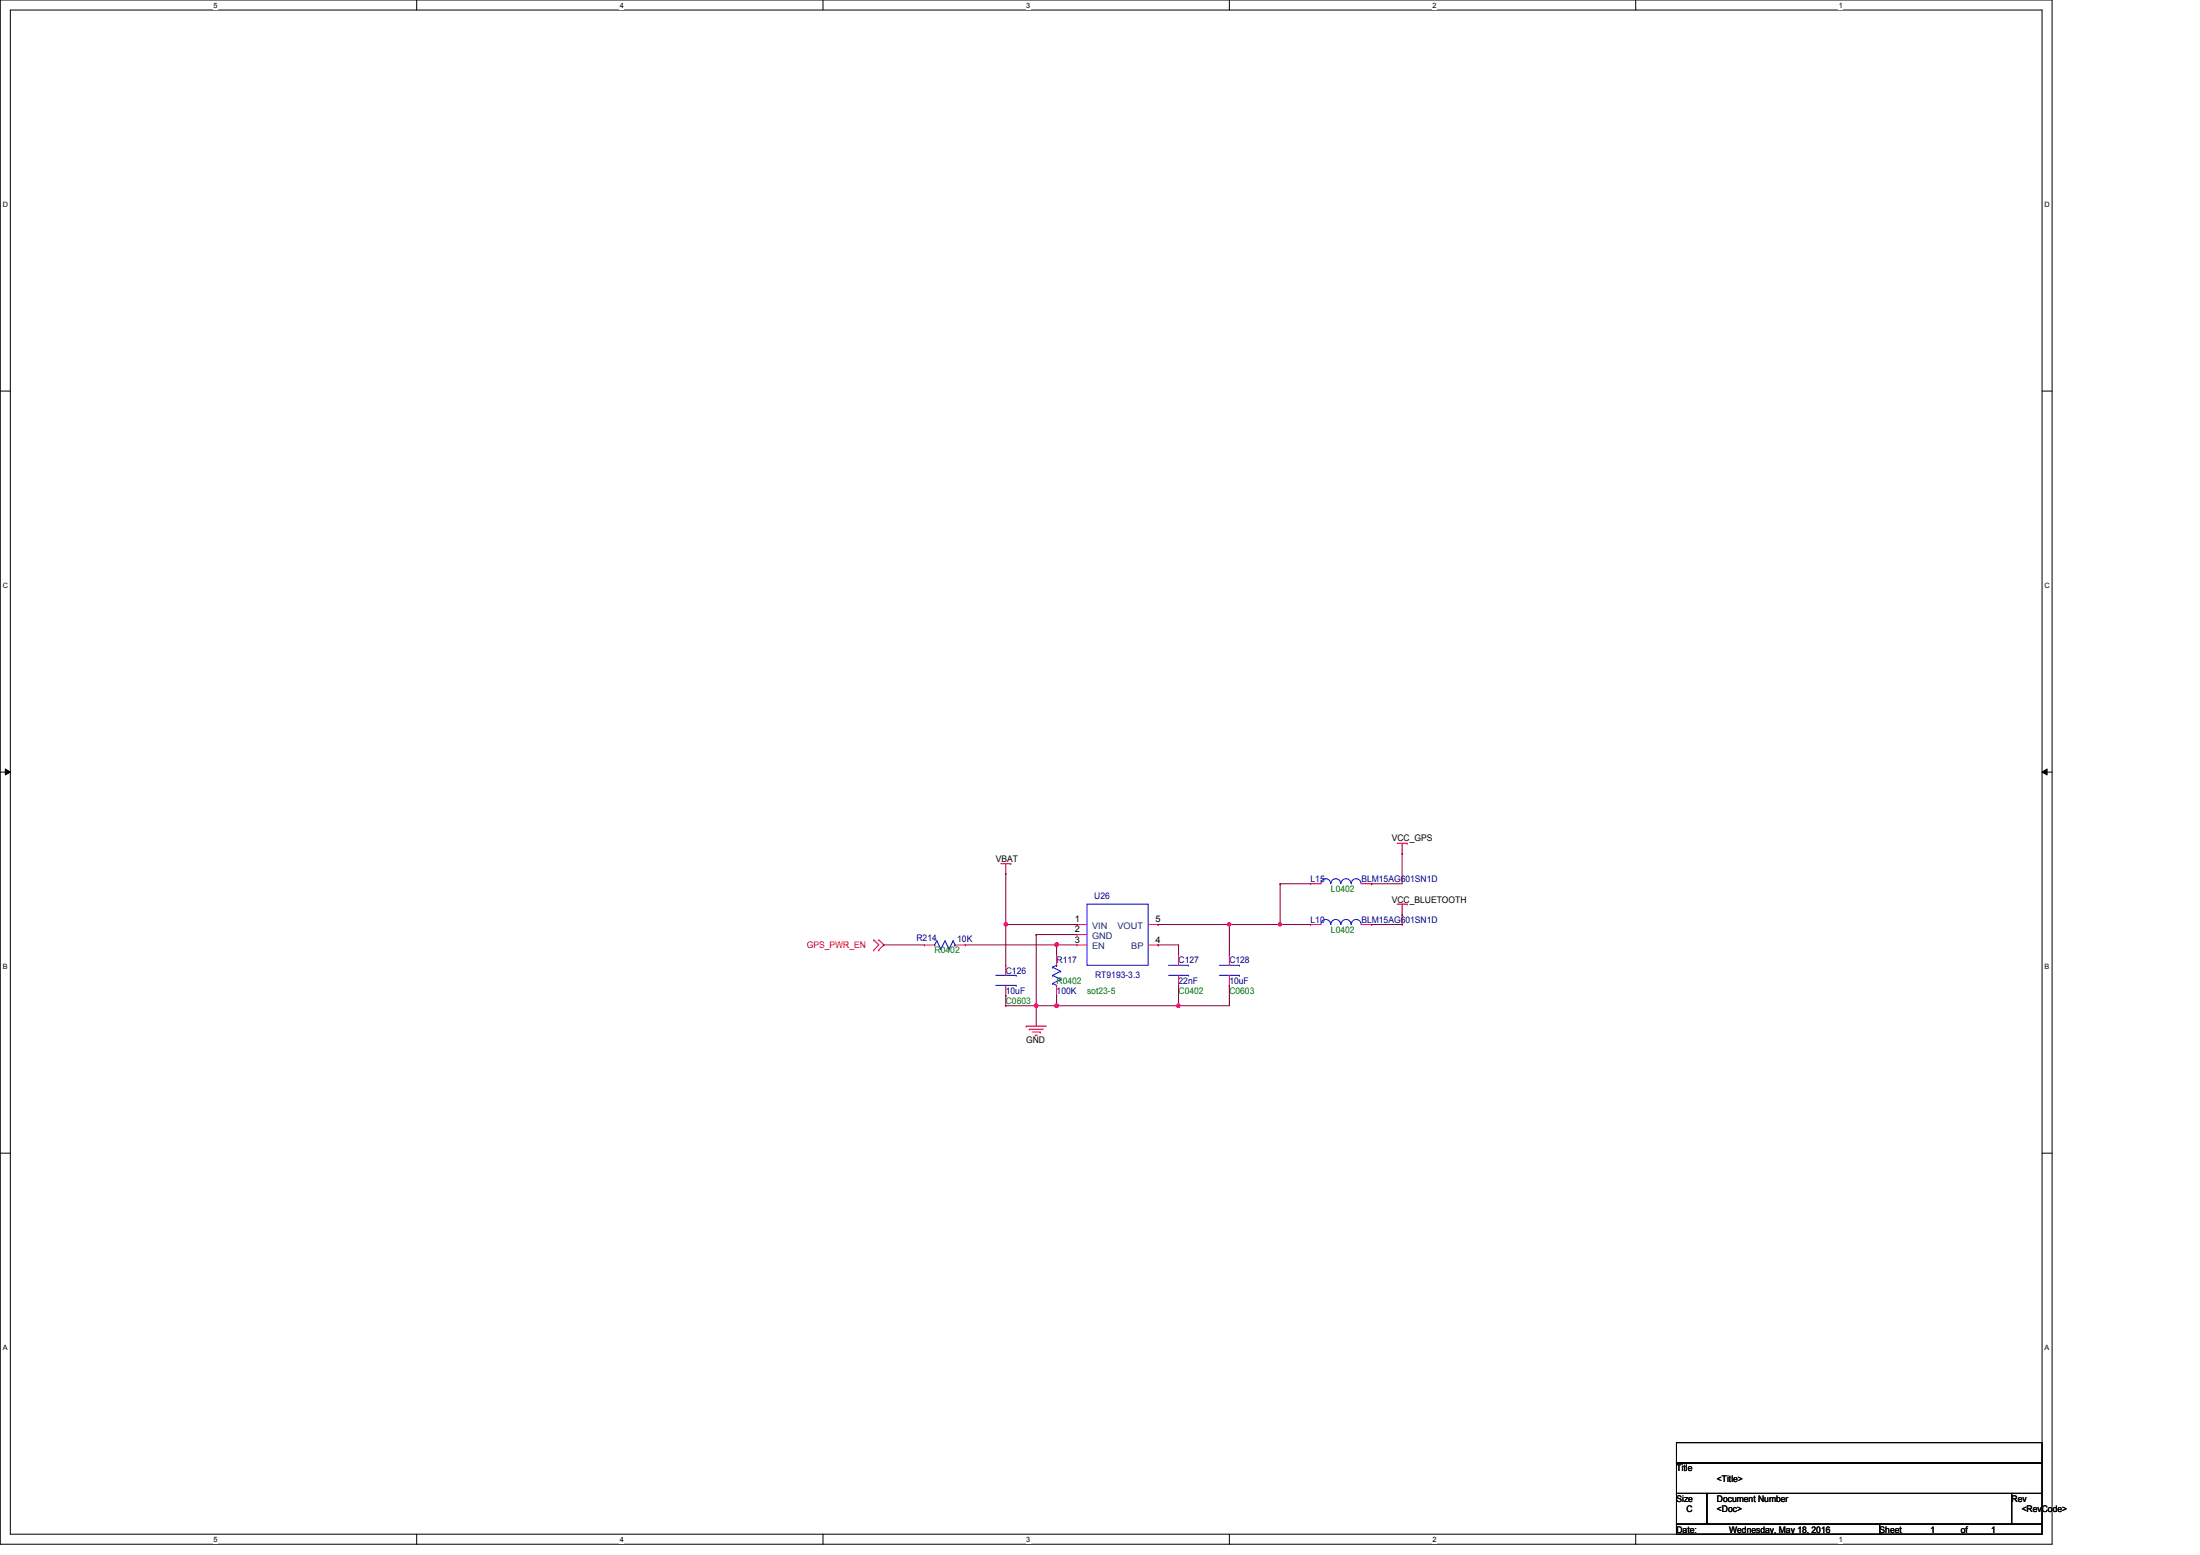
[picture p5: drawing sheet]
<svg xmlns="http://www.w3.org/2000/svg" width="297mm" height="210mm" viewBox="0 0 297 210" stroke-linecap="round" stroke-linejoin="round" font-family="sans-serif">
<path d="M0 0h277.1v208.4h-277.1zM1.4 1.4h274.3v205.7h-274.3z" fill="none" stroke="#000" stroke-width=".14"/>
<g fill="#fff">
<path d="M28.8 .1h.6v1.1h-.6z"/>
<path d="M28.8 207.2h.6v1.1h-.6z"/>
</g>
<path d="M56.3 0v1.4M56.3 207.1v1.3" fill="none" stroke="#000" stroke-width=".14"/>
<g fill="#fff">
<path d="M83.7 .1h.5v1.1h-.5z"/>
<path d="M83.7 207.2h.5v1.1h-.5z"/>
</g>
<path d="M111.1 0v1.4M111.1 207.1v1.3" fill="none" stroke="#000" stroke-width=".14"/>
<g fill="#fff">
<path d="M138.6 .1h.5v1.1h-.5z"/>
<path d="M138.6 207.2h.5v1.1h-.5z"/>
</g>
<path d="M166 0v1.4M166 207.1v1.3" fill="none" stroke="#000" stroke-width=".14"/>
<g fill="#fff">
<path d="M193.4 .1h.6v1.1h-.6z"/>
<path d="M193.4 207.2h.6v1.1h-.6z"/>
</g>
<path d="M220.8 0v1.4M220.8 207.1v1.3" fill="none" stroke="#000" stroke-width=".14"/>
<g fill="#fff">
<path d="M248.3 .1h.5v1.1h-.5z"/>
<path d="M248.3 207.2h.5v1.1h-.5z"/>
<path d="M.4 27.1h.7v1.1h-.7z"/>
<path d="M276.1 27.1h.7v1.1h-.7z"/>
<path d="M.4 78.5h.7v1.1h-.7z"/>
<path d="M276.1 78.5h.7v1.1h-.7z"/>
</g>
<path d="M0 52.8h1.4M275.7 52.8h1.4" fill="none" stroke="#000" stroke-width=".14"/>
<g fill="#fff">
<path d="M.4 129.9h.6v1.1h-.6z"/>
<path d="M276.1 129.9h.6v1.1h-.6z"/>
</g>
<path d="M0 104.2h1.4M.7 103.8l.7 .4-.7 .4zM275.7 104.2l.7-.4v.8zM275.7 104.2h1.4" fill="none" stroke="#000" stroke-width=".14"/>
<path d="M.7 103.8l.7 .4-.7 .4zM275.7 104.2l.7-.4v.8z" fill="#000"/>
<g fill="#fff">
<path d="M.4 181.4h.6v1.1h-.6z"/>
<path d="M276.1 181.4h.6v1.1h-.6z"/>
</g>
<path d="M0 155.7h1.4M275.7 155.7h1.4M226.4 194.7h49.3v2.8h-49.3zM226.4 197.5h49.3v4.1h-49.3zM226.4 201.6h4.1v4.1h-4.1zM226.4 205.7h27.4v1.4h-27.4zM230.5 201.6h41.1v4.1h-41.1zM253.8 205.7h21.9v1.4h-21.9zM271.6 201.6h4.1v4.1h-4.1z" fill="none" stroke="#000" stroke-width=".14"/>
<g fill="none" stroke="#f00" stroke-width=".14">
<path d="M135.1 116.6h1.4M135.8 117.9h.1M135.8 116.6v1.3M136.5 116.6h.1M176.9 119.3h.1M176.9 119.3h1.4M183.8 119.3h1.4M185.2 119.3h.1M188.6 113.8h1.4M189.3 115.2h.1M189.3 113.8v1.4M190 113.8h.1"/>
<path d="M118 128.2h.1M118 126.9h.1M118 126.9l.7 .7-.7 .6M118.7 126.9h.1M118.7 128.2h.1M118.7 126.9l.6 .7-.6 .6M124.8 127.6h.1M124.8 127.6h1.4M128.9 127.6h1.4M130.3 127.6h.1M135.8 130.3h.1M135.8 134.4h.1"/>
<path d="M135.8 130.3v1.4M135.8 133v1.4M138.6 138.5h.1M138.6 138.5h2.7M139 138.9h.1M139 138.9h1.9M139.4 139.3h1.1M139.8 139.7h.1M139.8 139.7h.3M140.5 139.3h.1M142.7 134.4h.1M142.7 128.9h.1"/>
<path d="M142.7 128.9v1.4M142.7 133v1.4M145.4 124.8h.1M145.4 126.2h.1M145.4 127.6h.1M145.4 124.8h1.4M145.4 126.2h1.4M145.4 127.6h1.4M155 124.8h1.4M155 127.6h1.4M156.4 127.6h.1M156.4 124.8h.1"/>
<path d="M159.1 128.9h.1M159.1 133h.1M159.1 128.9v1.4M159.1 131.7v1.3M166 128.9h.1M166 133h.1M166 128.9v1.4M166 131.7v1.3M176.9 124.8h.1M176.9 124.8h1.4M183.8 124.8h1.4M185.2 124.8h.1"/>
<path d="M188.6 122h1.4M189.3 123.4h.1M189.3 122v1.4M190 122h.1"/>
</g>
<g fill="none" stroke="#00f" stroke-width=".14">
<path d="M178.3 119.3a.66 .66 0 0 1 .7-.7 .66 .66 0 0 1 .7 .7M179.7 119.3a.66 .66 0 0 1 .7-.7 .66 .66 0 0 1 .6 .7M181.1 119.3a.68 .68 0 0 1 .6-.7 .68 .68 0 0 1 .7 .7M182.5 119.3a.66 .66 0 0 1 .6-.7 .66 .66 0 0 1 .7 .7M126.2 127.6h.1M126.5 127h.1M126.5 127l.5 1.1M126.5 127l-.3 .6M127 128.1h.1M127.6 127h.1M127.6 127l.5 1.1M127.6 127l-.6 1.1"/>
<path d="M128.1 128.1h.1M128.7 127h.1M128.7 127l-.6 1.1M128.7 127l.2 .6M128.9 127.6h.1M134.4 131.7h2.8M134.4 133h2.8M137.2 131.7h.1M137.2 133h.1M142.1 132.8h.1M142.1 131.7h.1M142.1 130.6h.1"/>
<path d="M142.1 132.8l.6 .2M142.1 131.7l1.1 .5M142.1 130.6l1.1 .5M142.7 130.3h.1M142.7 133h.1M142.7 130.3l-.6 .3M143.2 131.1h.1M143.2 132.2h.1M143.2 131.1l-1.1 .6M143.2 132.2l-1.1 .6M146.8 122h8.2v8.3h-8.2zM157.8 130.3h2.7"/>
<path d="M157.8 131.7h2.7M160.5 130.3h.1M160.5 131.7h.1M164.6 130.3h2.7M164.6 131.7h2.7M167.3 130.3h.1M167.3 131.7h.1M178.3 124.8a.66 .66 0 0 1 .7-.7 .66 .66 0 0 1 .7 .7M179.7 124.8a.66 .66 0 0 1 .7-.7 .66 .66 0 0 1 .6 .7M181.1 124.8a.68 .68 0 0 1 .6-.7 .68 .68 0 0 1 .7 .7M182.5 124.8a.66 .66 0 0 1 .6-.7 .66 .66 0 0 1 .7 .7"/>
</g>
<path d="M135.8 124.8h.1M135.8 124.8h9.6M139.9 126.2h.1M139.9 126.2h5.5M139.9 126.2v9.6M142.7 127.6h.1M142.7 127.6h2.7" fill="none" stroke="#800040" stroke-width=".14"/>
<circle cx="135.8" cy="124.8" r=".25" fill="#f0f"/>
<circle cx="135.8" cy="124.8" r=".25" fill="none" stroke="#f0f" stroke-width=".14"/>
<g fill="none" stroke="#800040" stroke-width=".14">
<path d="M135.8 117.9h.1M135.8 117.9v12.4M135.8 124.8h.1M135.8 134.4h.1M135.8 135.8h.1M135.8 134.4v1.4M135.8 135.8h4.1M156.4 127.6h.1M156.4 127.6h2.7M159.1 127.6h.1M159.1 133h.1M159.1 127.6v1.3"/>
<path d="M159.1 133v2.8M166 124.8h.1M166 124.8h6.8"/>
</g>
<path d="M165.8 124.6h.3l.1 .2-.1 .1-.2 .1-.1-.1z" fill-rule="evenodd" fill="#f0f"/>
<path d="M165.8 124.6h.3l.1 .2-.1 .1-.2 .1-.1-.1z" fill="none" stroke="#f0f" stroke-width=".14"/>
<path d="M172.8 119.3h.1M172.8 119.3v5.5M156.4 124.8h.1M156.4 124.8h9.6M159.1 135.8h.1M166 124.8h.1M166 133h.1M166 124.8v4.1M166 133v2.8h-6.9" fill="none" stroke="#800040" stroke-width=".14"/>
<path d="M158.9 135.6l.2-.1 .2 .1v.3l-.2 .1-.2-.1z" fill-rule="evenodd" fill="#f0f"/>
<path d="M158.9 135.6l.2-.1 .2 .1v.3l-.2 .1-.2-.1z" fill="none" stroke="#f0f" stroke-width=".14"/>
<path d="M130.3 127.6h12.4M139.9 135.8h.1M139.9 135.8v2.7M142.7 127.6h.1" fill="none" stroke="#800040" stroke-width=".14"/>
<circle cx="142.7" cy="127.5" r=".26" fill="#f0f"/>
<circle cx="142.7" cy="127.5" r=".26" fill="none" stroke="#f0f" stroke-width=".14"/>
<path d="M119.3 127.6h.1M119.3 127.6h5.5M142.7 127.6h.1M142.7 135.8h.1M142.7 127.6v1.3M142.7 134.4v1.4M142.7 135.8h16.4M159.1 135.8h.1" fill="none" stroke="#800040" stroke-width=".14"/>
<circle cx="142.7" cy="135.8" r=".26" fill="#f0f"/>
<circle cx="142.7" cy="135.8" r=".26" fill="none" stroke="#f0f" stroke-width=".14"/>
<path d="M139.9 135.8h.1M139.9 135.8h2.8" fill="none" stroke="#800040" stroke-width=".14"/>
<circle cx="139.9" cy="135.8" r=".26" fill="#f0f"/>
<circle cx="139.9" cy="135.8" r=".26" fill="none" stroke="#f0f" stroke-width=".14"/>
<path d="M172.8 124.8h.1M172.8 124.8h4.1" fill="none" stroke="#800040" stroke-width=".14"/>
<path d="M172.6 124.6h.4l.1 .2-.1 .1-.2 .1-.2-.1z" fill-rule="evenodd" fill="#f0f"/>
<path d="M172.6 124.6h.4l.1 .2-.1 .1-.2 .1-.2-.1z" fill="none" stroke="#f0f" stroke-width=".14"/>
<path d="M172.8 119.3h.1M172.8 119.3h4.1M185.2 119.3h.1M189.3 115.2h.1M189.3 115.2v4.1h-4.1M185.2 124.8h4.1M189.3 124.8h.1M189.3 123.4h.1M189.3 123.4v1.4" fill="none" stroke="#800040" stroke-width=".14"/>
<circle cx="135.8" cy="124.8" r=".25" fill="#f0f"/>
<circle cx="135.8" cy="124.8" r=".25" fill="none" stroke="#f0f" stroke-width=".14"/>
<path d="M165.8 124.6h.3l.1 .2-.1 .1-.2 .1-.1-.1z" fill-rule="evenodd" fill="#f0f"/>
<path d="M165.8 124.6h.3l.1 .2-.1 .1-.2 .1-.1-.1z" fill="none" stroke="#f0f" stroke-width=".14"/>
<path d="M158.9 135.6l.2-.1 .2 .1v.3l-.2 .1-.2-.1z" fill-rule="evenodd" fill="#f0f"/>
<path d="M158.9 135.6l.2-.1 .2 .1v.3l-.2 .1-.2-.1z" fill="none" stroke="#f0f" stroke-width=".14"/>
<circle cx="142.7" cy="127.5" r=".26" fill="#f0f"/>
<circle cx="142.7" cy="127.5" r=".26" fill="none" stroke="#f0f" stroke-width=".14"/>
<circle cx="142.7" cy="135.8" r=".26" fill="#f0f"/>
<circle cx="142.7" cy="135.8" r=".26" fill="none" stroke="#f0f" stroke-width=".14"/>
<circle cx="139.9" cy="135.8" r=".26" fill="#f0f"/>
<circle cx="139.9" cy="135.8" r=".26" fill="none" stroke="#f0f" stroke-width=".14"/>
<path d="M172.6 124.6h.4l.1 .2-.1 .1-.2 .1-.2-.1z" fill-rule="evenodd" fill="#f0f"/>
<path d="M172.6 124.6h.4l.1 .2-.1 .1-.2 .1-.2-.1z" fill="none" stroke="#f0f" stroke-width=".14"/>
<g font-size="1.2">
<text x="187.9" y="113.6">VCC_GPS</text>
<text x="134.4" y="116.3">VBAT</text>
<text x="145.1" y="124.5">1</text>
<text x="145.1" y="125.9">2</text>
<text x="156" y="124.5">5</text>
<text x="187.9" y="121.8">VCC_BLUETOOTH</text>
<text x="145.1" y="127.3">3</text>
<text x="156" y="127.3">4</text>
<text x="138.6" y="140.8">GND</text>
<text x="226.4" y="198.6">Title</text>
<text x="226.4" y="202.7">Size</text>
<text x="231.8" y="202.7">Document Number</text>
<text x="231.8" y="200">&lt;Title&gt;</text>
<text x="271.6" y="202.7">Rev</text>
<text x="226.4" y="206.9">Date:</text>
<text x="227.7" y="204.1">C</text>
<text x="231.8" y="204.1">&lt;Doc&gt;</text>
<text x="233.5" y="206.9">Wednesday, May 18, 2016</text>
<text x="253.8" y="206.9">Sheet</text>
<text x="260.6" y="206.9">1</text>
<text x="264.7" y="206.9">of</text>
<text x="268.9" y="206.9">1</text>
<text x="273" y="204.1">&lt;RevCode&gt;</text>
</g>
<g font-size="1.2" fill="#000080">
<text x="177" y="119.1">L15</text>
<text x="183.8" y="119.1">BLM15AG601SN1D</text>
<text x="147.7" y="121.3">U26</text>
<text x="177" y="124.6">L10</text>
<text x="183.8" y="124.6">BLM15AG601SN1D</text>
<text x="123.7" y="127">R214</text>
<text x="129.2" y="127.2">10K</text>
<text x="135.8" y="131.4">C126</text>
<text x="142.7" y="130">R117</text>
<text x="147.9" y="132">RT9193-3.3</text>
<text x="159.1" y="130">C127</text>
<text x="166" y="130">C128</text>
<text x="135.8" y="134.2">10uF</text>
<text x="142.7" y="134.2">100K</text>
<text x="159.1" y="132.8">22nF</text>
<text x="166" y="132.8">10uF</text>
</g>
<g font-size="1.2" fill="#004080">
<text x="147.4" y="125.4">VIN</text>
<text x="150.9" y="125.4">VOUT</text>
<text x="147.4" y="126.7">GND</text>
<text x="147.4" y="128.1">EN</text>
<text x="152.7" y="128.1">BP</text>
</g>
<g font-size="1.2" fill="#008000">
<text x="179.7" y="125.9">L0402</text>
<text x="179.7" y="120.4">L0402</text>
<text x="126.2" y="128.7">R0402</text>
<text x="135.8" y="135.6">C0603</text>
<text x="142.7" y="132.8">R0402</text>
<text x="146.8" y="134.2">sot23-5</text>
<text x="159.1" y="134.2">C0402</text>
<text x="166" y="134.2">C0603</text>
</g>
<text font-size="1.2" fill="#f00" x="108.9" y="128">GPS_PWR_EN</text>
<g font-size="1">
<text x="28.8" y="1">5</text>
<text x="83.7" y="1">4</text>
<text x="138.6" y="1">3</text>
<text x="193.4" y="1">2</text>
<text x="248.3" y="1">1</text>
<text x=".4" y="27.9">D</text>
<text x="276.1" y="27.9">D</text>
<text x=".4" y="79.4">C</text>
<text x="276.1" y="79.4">C</text>
<text x=".4" y="130.8">B</text>
<text x="276.1" y="130.8">B</text>
<text x=".4" y="182.2">A</text>
<text x="276.1" y="182.2">A</text>
<text x="28.8" y="208.1">5</text>
<text x="83.7" y="208.1">4</text>
<text x="138.6" y="208.1">3</text>
<text x="193.4" y="208.1">2</text>
<text x="248.3" y="208.1">1</text>
</g>
</svg>
